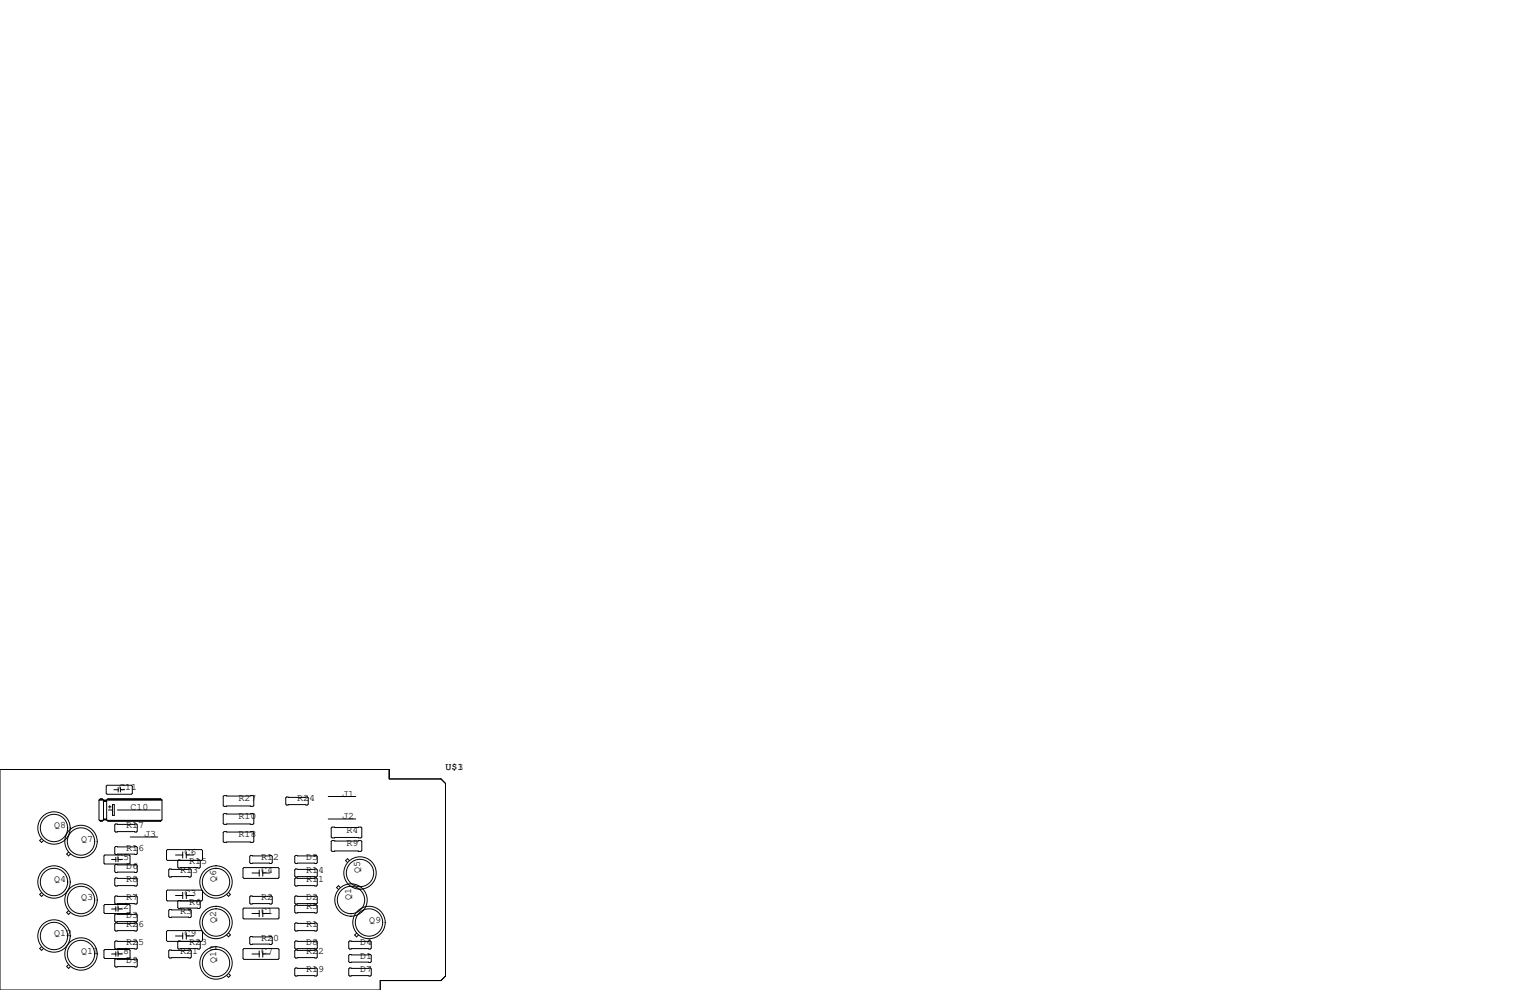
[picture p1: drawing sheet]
<svg xmlns="http://www.w3.org/2000/svg" width="432mm" height="279mm" viewBox="0 0 432 279" stroke-linecap="round" stroke-linejoin="round" font-family="sans-serif">
<g fill="none" stroke="#000" stroke-width=".28">
<path d="M0 217.2h109.9v2.6h14.6l1.2 1.3v54.4l-1.2 1.2h-17.2v2.7h-107.3zM11.7 236.7l-.5 .5 .5 .5 .6-.5M27.9 225.8l.4-.4h.5l.4 .4v5.6M27.9 225.8v5.6l.4 .4h.5l.4-.4M27.9 225.8h17.8M28.1 231.5h1M28.2 225.7h.8M28.3 225.6h.5M28.3 231.6h.5M29.2 226.2h.9M29.2 231.4h.9M29.2 231.1h.9"/>
<path d="M29.3 225.9h.7M29.3 226.1h.7M29.3 231.3h.7M30.2 231.5h15.4M30.2 221.6h6.9l.2 .3v2l-.2 .3h-6.9l-.2-.3v-2zM30.4 225.7h15.1M30.5 225.6h14.8M30.5 231.6h14.8M30.6 227.7h.8M30.6 228.6h1.2M31 227.3v.8M31.8 227.1h.5v3h-.5z"/>
<path d="M32.1 222.9h1.3M32.6 232.5h5.9l.2 .3v1.8l-.2 .2h-5.9l-.2-.2v-1.8zM32.6 238.9h5.9l.2 .2v1.8l-.2 .3h-5.9l-.2-.3v-1.8zM33.1 228.6h12.1M33.4 222.2v1.3M34 222.9h1.2M34 222.2v1.3M36.8 236.2h7.7M45.7 225.8l-.4-.4h-14.8l-.4 .4v5.6M45.7 225.8v5.6l-.4 .4h-14.8l-.4-.4M63 229.9l.2-.3h8.2l.2 .3v2.5l-.2 .3h-8.2l-.2-.3zM63 224.8l.2-.3h8.2l.2 .3v2.5l-.2 .3h-8.2l-.2-.3z"/>
<path d="M63 234.9l.2-.2h8.2l.2 .2v2.6l-.2 .2h-8.2l-.2-.2zM80.9 224.9h5.8l.3 .3v1.7l-.3 .3h-5.8l-.3-.3v-1.7zM92.6 231.1h7.8M92.6 224.8h7.8M93.5 233.7l.2-.3h8.2l.2 .3v2.5l-.2 .3h-8.2l-.2-.3zM93.5 237.5l.2-.3h8.2l.2 .3v2.5l-.2 .3h-8.2l-.2-.3zM11.7 251.9l-.5 .6 .5 .5 .6-.5M19.4 257l-.6 .5 .6 .6 .5-.6M19.4 240.5l-.6 .5 .6 .6 .5-.6M29.3 255.5l.3-.2h6.8l.3 .2v2.1l-.3 .2h-6.8l-.3-.2zM29.6 241.3h6.8l.3 .3v2l-.3 .2h-6.8l-.3-.2v-2zM31.5 256.5h1.2"/>
<path d="M31.5 242.6h1.2M32.6 252.9h5.9l.2 .2v1.8l-.2 .2h-5.9l-.2-.2v-1.8zM32.6 247.8h5.9l.2 .2v1.8l-.2 .3h-5.9l-.2-.3v-1.8zM32.6 244h5.9l.2 .2v1.8l-.2 .3h-5.9l-.2-.3v-1.8zM32.6 257.9h5.9l.2 .3v1.8l-.2 .2h-5.9l-.2-.2v-1.8zM32.7 241.9v1.3M32.7 255.9v1.3M33.3 241.9v1.3M33.3 255.9v1.3M33.3 256.5h1.2M33.3 242.6h1.2M47 251.5l.2-.3h9.7l.3 .3v2.5l-.3 .3h-9.7l-.2-.3z"/>
<path d="M47 240l.2-.2h9.7l.3 .2v2.6l-.3 .2h-9.7l-.2-.2zM47.6 256.9l.3-.2h5.8l.3 .2v1.8l-.3 .3h-5.8l-.3-.3zM47.6 245.5l.3-.3h5.8l.3 .3v1.8l-.3 .2h-5.8l-.3-.2zM49.5 252.7h2.1M49.5 241.3h2.1M50.9 254.3l-.5-.2-.2 .3v1.8l.2 .2h5.9l.2-.2v-1.8l-.2-.3-.5 .2M50.9 242.8l-.5-.1-.2 .3v1.7l.2 .3h5.9l.2-.3v-1.7l-.2-.3-.5 .1M51.6 240.4v1.8M51.6 251.8v1.8M52.6 252.7h2M52.6 240.4v1.8M52.6 251.8v1.8"/>
<path d="M52.6 241.3h2M64.5 251.9l.5 .5-.5 .6-.5-.6M68.6 256.5l.2-.2h9.7l.2 .2v2.6l-.2 .2h-9.7l-.2-.2zM68.6 245.1l.2-.2h9.7l.2 .2v2.5l-.2 .3h-9.7l-.2-.3zM70.5 253.1l.2-.2h5.9l.2 .2v1.8l-.2 .2h-5.9l-.2-.2zM70.7 241.4h5.9l.2 .3v1.8l-.2 .2h-5.9l-.2-.2v-1.8zM71.1 257.8h2.1M71.1 246.4h2.1M73.2 245.5v1.8M73.2 256.9v1.8M74.2 257.8h2M74.2 245.5v1.8"/>
<path d="M74.2 256.9v1.8M74.2 246.4h2M83.2 253.1l.2-.2h5.9l.2 .2v1.8l-.2 .2h-5.9l-.2-.2zM83.2 245.5l.2-.3h5.9l.2 .3v1.8l-.2 .2h-5.9l-.2-.2zM83.2 248l.2-.2h5.9l.2 .2v1.8l-.2 .3h-5.9l-.2-.3zM83.2 255.7l.2-.3h5.9l.2 .3v1.7l-.2 .3h-5.9l-.2-.3zM83.4 241.4h5.9l.2 .3v1.8l-.2 .2h-5.9l-.2-.2v-1.8zM96.1 250.5l-.6-.5-.5 .5 .5 .5M98.6 242.9l-.5-.6-.6 .6 .6 .5M11.7 267.2l-.5 .5 .5 .5 .6-.5M19.4 272.2l-.6 .6 .6 .5 .5-.5M29.3 268.2l.3-.2h6.8l.3 .2v2.1l-.3 .2h-6.8l-.3-.2z"/>
<path d="M31.5 269.2h1.2M32.6 260.5h5.9l.2 .2v1.8l-.2 .3h-5.9l-.2-.3v-1.8zM32.6 265.6h5.9l.2 .2v1.8l-.2 .2h-5.9l-.2-.2v-1.8zM32.6 270.6h5.9l.2 .3v1.8l-.2 .2h-5.9l-.2-.2v-1.8zM32.7 268.6v1.3M33.3 268.6v1.3M33.3 269.2h1.2M47 262.9l.2-.3h9.7l.3 .3v2.5l-.3 .3h-9.7l-.2-.3zM47.6 268.4l.3-.3h5.8l.3 .3v1.7l-.3 .3h-5.8l-.3-.3zM49.5 264.2h2.1M50.9 265.7l-.5-.1-.2 .2v1.8l.2 .2h5.9l.2-.2v-1.8l-.2-.2-.5 .1M51.6 263.3v1.7"/>
<path d="M52.6 263.3v1.7M52.6 264.2h2M64.5 263.3l.5 .6-.5 .5-.5-.5M64.5 274.8l.5 .5-.5 .5-.5-.5M68.6 268l.2-.3h9.7l.2 .3v2.5l-.2 .3h-9.7l-.2-.3zM70.5 264.5l.2-.2h5.9l.2 .2v1.8l-.2 .3h-5.9l-.2-.3zM71.1 269.2h2.1M73.2 268.4v1.7M74.2 268.4v1.7M74.2 269.2h2M83.2 265.8l.2-.2h5.9l.2 .2v1.8l-.2 .2h-5.9l-.2-.2zM83.2 260.7l.2-.2h5.9l.2 .2v1.8l-.2 .3h-5.9l-.2-.3z"/>
<path d="M83.2 268.4l.2-.3h5.9l.2 .3v1.7l-.2 .3h-5.9l-.2-.3zM83.2 273.4l.2-.2h5.9l.2 .2v1.8l-.2 .3h-5.9l-.2-.3zM98.4 273.4l.3-.2h5.8l.3 .2v1.8l-.3 .3h-5.8l-.3-.3zM98.4 269.6l.3-.2h5.8l.3 .2v1.8l-.3 .3h-5.8l-.3-.3zM98.4 265.8l.3-.2h5.8l.3 .2v1.8l-.3 .2h-5.8l-.3-.2zM100.6 263.3l-.5 .6 .5 .5 .6-.5"/>
<circle cx="15.2" cy="233.7" r="3.9"/>
<circle cx="15.2" cy="233.7" r="4.6"/>
<circle cx="22.9" cy="237.5" r="3.9"/>
<circle cx="22.9" cy="237.5" r="4.6"/>
<circle cx="15.2" cy="248.9" r="4.6"/>
<circle cx="15.2" cy="248.9" r="3.9"/>
<circle cx="22.9" cy="254" r="4.6"/>
<circle cx="22.9" cy="254" r="3.9"/>
<circle cx="61" cy="248.9" r="3.9"/>
<circle cx="61" cy="248.9" r="4.6"/>
<circle cx="99.1" cy="254" r="4.6"/>
<circle cx="99.1" cy="254" r="3.9"/>
<circle cx="101.6" cy="246.4" r="4.6"/>
<circle cx="101.6" cy="246.4" r="3.9"/>
<circle cx="15.2" cy="264.2" r="4.6"/>
<circle cx="15.2" cy="264.2" r="3.9"/>
<circle cx="22.9" cy="269.2" r="4.6"/>
<circle cx="22.9" cy="269.2" r="3.9"/>
<circle cx="61" cy="260.4" r="3.9"/>
<circle cx="61" cy="271.8" r="3.9"/>
<circle cx="61" cy="271.8" r="4.6"/>
<circle cx="61" cy="260.4" r="4.6"/>
<circle cx="104.1" cy="260.3" r="4.6"/>
<circle cx="104.1" cy="260.3" r="3.9"/>
</g>
<g font-size="2.8">
<text x="125.7" y="217.2">U$3</text>
<text x="125.7" y="217.2">U$1</text>
<text x="33.7" y="222.9">C11</text>
<text x="67.3" y="226.1">R27</text>
<text x="83.8" y="226.1">R24</text>
<text x="96.5" y="224.8">J1</text>
<text x="15.2" y="233.7">Q8</text>
<text x="35.6" y="233.7">R17</text>
<text x="36.8" y="228.6">C10</text>
<text x="67.3" y="231.1">R10</text>
<text x="96.5" y="231.1">J2</text>
<text x="22.9" y="237.5">Q7</text>
<text x="40.6" y="236.2">J3</text>
<text x="67.3" y="236.2">R18</text>
<text x="97.8" y="234.9">R4</text>
<text x="97.8" y="238.8">R9</text>
<text x="33" y="242.6">C5</text>
<text x="35.6" y="240">R16</text>
<text x="35.6" y="245.1">D6</text>
<text x="52.1" y="241.3">C6</text>
<text x="53.3" y="243.8">R15</text>
<text x="73.7" y="242.6">R12</text>
<text x="86.4" y="242.6">D5</text>
<text x="15.2" y="248.9">Q4</text>
<text x="35.6" y="248.9">R8</text>
<text x="50.8" y="246.4">R13</text>
<text x="61" y="248.9" transform="rotate(-90 61 248.9)">Q6</text>
<text x="73.7" y="246.4">C4</text>
<text x="86.4" y="248.9">R11</text>
<text x="86.4" y="246.4">R14</text>
<text x="101.6" y="246.4" transform="rotate(-90 101.6 246.4)">Q5</text>
<text x="22.9" y="254">Q3</text>
<text x="33" y="256.5">C2</text>
<text x="35.6" y="254">R7</text>
<text x="50.8" y="257.8">R3</text>
<text x="52.1" y="252.7">C3</text>
<text x="53.3" y="255.3">R6</text>
<text x="73.7" y="257.8">C1</text>
<text x="73.7" y="254">R2</text>
<text x="86.4" y="256.5">R5</text>
<text x="86.4" y="254">D2</text>
<text x="99.1" y="254" transform="rotate(-90 99.1 254)">Q1</text>
<text x="35.6" y="259.1">D3</text>
<text x="35.6" y="261.6">R26</text>
<text x="61" y="260.3" transform="rotate(-90 61 260.3)">Q2</text>
<text x="86.4" y="261.6">R1</text>
<text x="104.1" y="260.3">Q9</text>
<text x="15.2" y="264.2">Q12</text>
<text x="22.9" y="269.2">Q11</text>
<text x="33" y="269.2">C8</text>
<text x="35.6" y="266.7">R25</text>
<text x="50.8" y="269.2">R21</text>
<text x="52.1" y="264.2">C9</text>
<text x="53.3" y="266.7">R23</text>
<text x="73.7" y="269.2">C7</text>
<text x="73.7" y="265.4">R20</text>
<text x="86.4" y="269.2">R22</text>
<text x="86.4" y="266.7">D8</text>
<text x="101.6" y="266.7">D4</text>
<text x="35.6" y="271.8">D9</text>
<text x="61" y="271.8" transform="rotate(-90 61 271.8)">Q10</text>
<text x="86.4" y="274.3">R19</text>
<text x="101.6" y="270.5">D1</text>
<text x="101.6" y="274.3">D7</text>
</g>
</svg>
